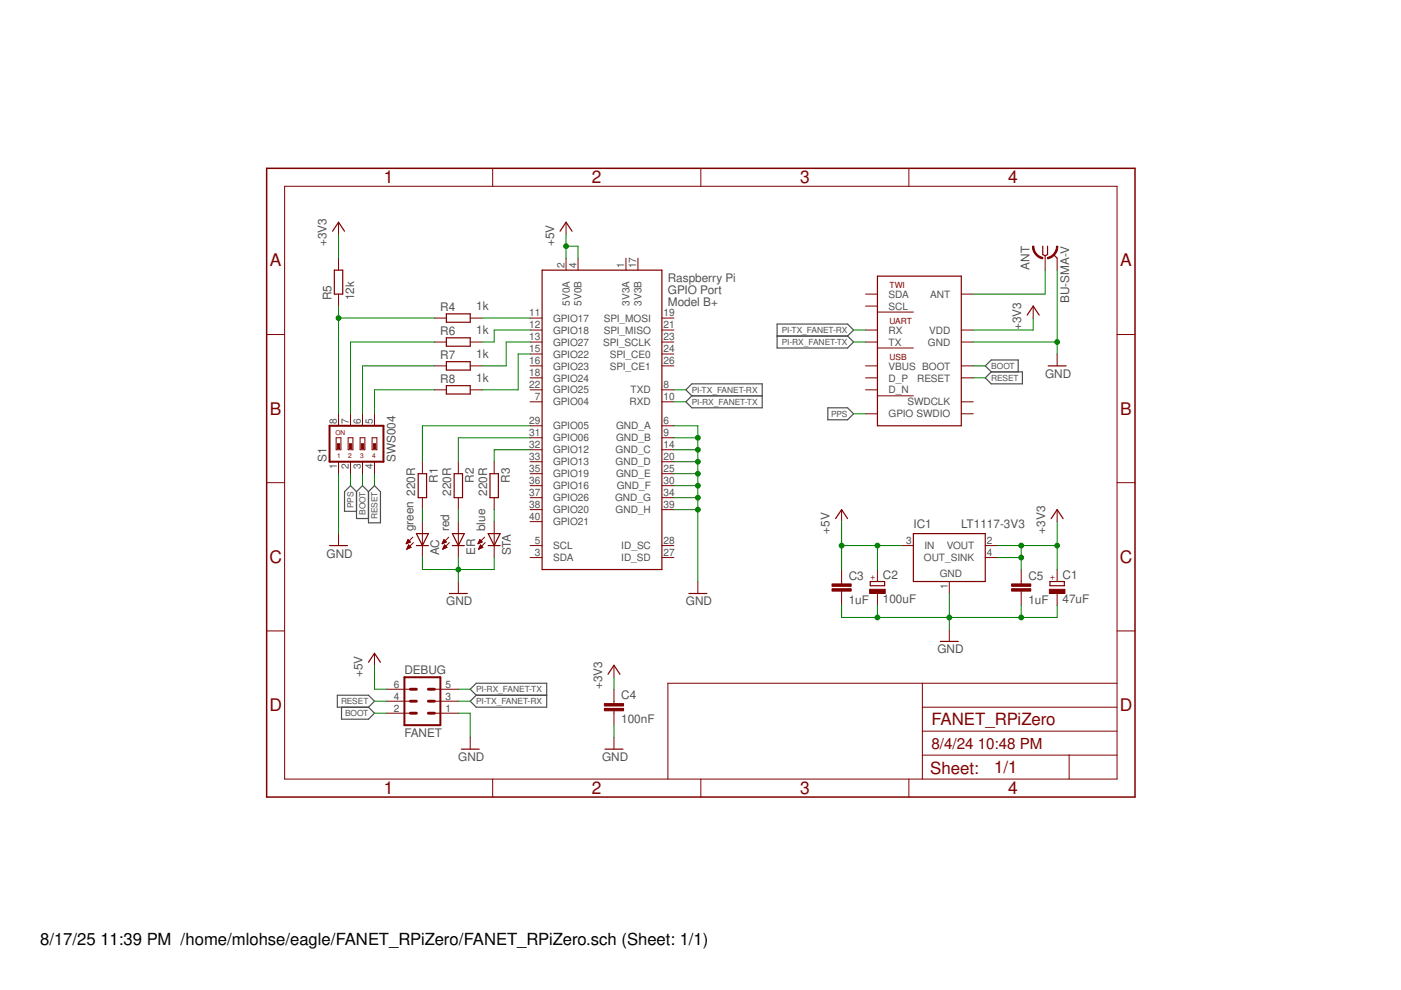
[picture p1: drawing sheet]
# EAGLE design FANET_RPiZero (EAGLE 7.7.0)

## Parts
AC  green  LEDCHIP-LED0805  [CHIP-LED0805]
ANT  BU-SMA-V  [BU-SMA-V]
C1  47uF  CPOL-EUSMCC  [SMC_C]
C2  100uF  CPOL-EUSMCC  [SMC_C]
C3  1uF  C-EUC1206  [C1206]
C4  100nF  C-EUC1206  [C1206]
C5  1uF  C-EUC1206  [C1206]
DEBUG  FANET  ML6  [ML6]
ER  red  LEDCHIP-LED0805  [CHIP-LED0805]
FANET_MODULE  FANET_MODULE  [FANET_INTERNAL]
IC1  LT1117-3V3  LT1117  [SOT223]
R1  220R  R-EU_R0805  [R0805]
R2  220R  R-EU_R0805  [R0805]
R3  220R  R-EU_R0805  [R0805]
R4  1k  R-EU_R0805  [R0805]
R5  12k  R-EU_R0805  [R0805]
R6  1k  R-EU_R0805  [R0805]
R7  1k  R-EU_R0805  [R0805]
R8  1k  R-EU_R0805  [R0805]
RASPI_ZERO  RASPI_GPIO_B+#  [RASPI_BOARD_ZERO_FULL_PAD]
S1  SWS004  [SMS-004]
STA  blue  LEDCHIP-LED0805  [CHIP-LED0805]

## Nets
+3V3: C1.+ C4.1 C5.1 FANET_MODULE.VSS(VDD) IC1.2(VOUT) IC1.4(OUT_SINK) R5.2
+5V: C2.+ C3.1 DEBUG.6 IC1.3(IN) RASPI_ZERO.2(5V0A) RASPI_ZERO.4(5V0B)
BOOT: DEBUG.2 FANET_MODULE.BOOT S1.3
GND: AC.C ANT.2 ANT.3 ANT.4 ANT.5 C1.- C2.- C3.2 C4.2 C5.2 DEBUG.1 ER.C FANET_MODULE.GND0(GND) FANET_MODULE.GND1(GND) IC1.1(GND) RASPI_ZERO.6(GND_A) RASPI_ZERO.9(GND_B) RASPI_ZERO.14(GND_C) RASPI_ZERO.20(GND_D) RASPI_ZERO.25(GND_E) RASPI_ZERO.30(GND_F) RASPI_ZERO.34(GND_G) RASPI_ZERO.39(GND_H) S1.1 STA.C
N$1: ANT.1 FANET_MODULE.ANT
N$2: R4.2 RASPI_ZERO.11(GPIO17)
N$4: R4.1 R5.1 S1.8
N$5: R6.1 S1.7
N$6: R6.2 RASPI_ZERO.12(GPIO18)
N$7: R7.2 RASPI_ZERO.13(GPIO27)
N$8: R8.2 RASPI_ZERO.15(GPIO22)
N$9: R7.1 S1.6
N$10: R8.1 S1.5
N$11: AC.A R1.2
N$12: ER.A R2.2
N$13: R3.2 STA.A
N$14: R3.1 RASPI_ZERO.32(GPIO12)
N$15: R2.1 RASPI_ZERO.31(GPIO06)
N$16: R1.1 RASPI_ZERO.29(GPIO05)
PI-RX_FANET-TX: DEBUG.5 FANET_MODULE.TX RASPI_ZERO.10(RXD)
PI-TX_FANET-RX: DEBUG.3 FANET_MODULE.RX RASPI_ZERO.8(TXD)
PPS: FANET_MODULE.GPIO0(GPIO) S1.2
RESET: DEBUG.4 FANET_MODULE.RESET S1.4
Unconnected: FANET_MODULE.D_N FANET_MODULE.D_P FANET_MODULE.SCL FANET_MODULE.SDA FANET_MODULE.SWDCLK FANET_MODULE.SWDIO FANET_MODULE.VBUS RASPI_ZERO.3(SDA) RASPI_ZERO.5(SCL) RASPI_ZERO.7(GPIO04) RASPI_ZERO.16(GPIO23) RASPI_ZERO.18(GPIO24) RASPI_ZERO.19(SPI_MOSI) RASPI_ZERO.21(SPI_MISO) RASPI_ZERO.22(GPIO25) RASPI_ZERO.23(SPI_SCLK) RASPI_ZERO.24(SPI_CE0) RASPI_ZERO.26(SPI_CE1) RASPI_ZERO.27(ID_SD) RASPI_ZERO.28(ID_SC) RASPI_ZERO.33(GPIO13) RASPI_ZERO.35(GPIO19) RASPI_ZERO.36(GPIO16) RASPI_ZERO.37(GPIO26) RASPI_ZERO.38(GPIO20) RASPI_ZERO.40(GPIO21)

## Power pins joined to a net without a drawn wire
3V3A: RASPI_ZERO.1(3V3A)
3V3B: RASPI_ZERO.17(3V3B)
